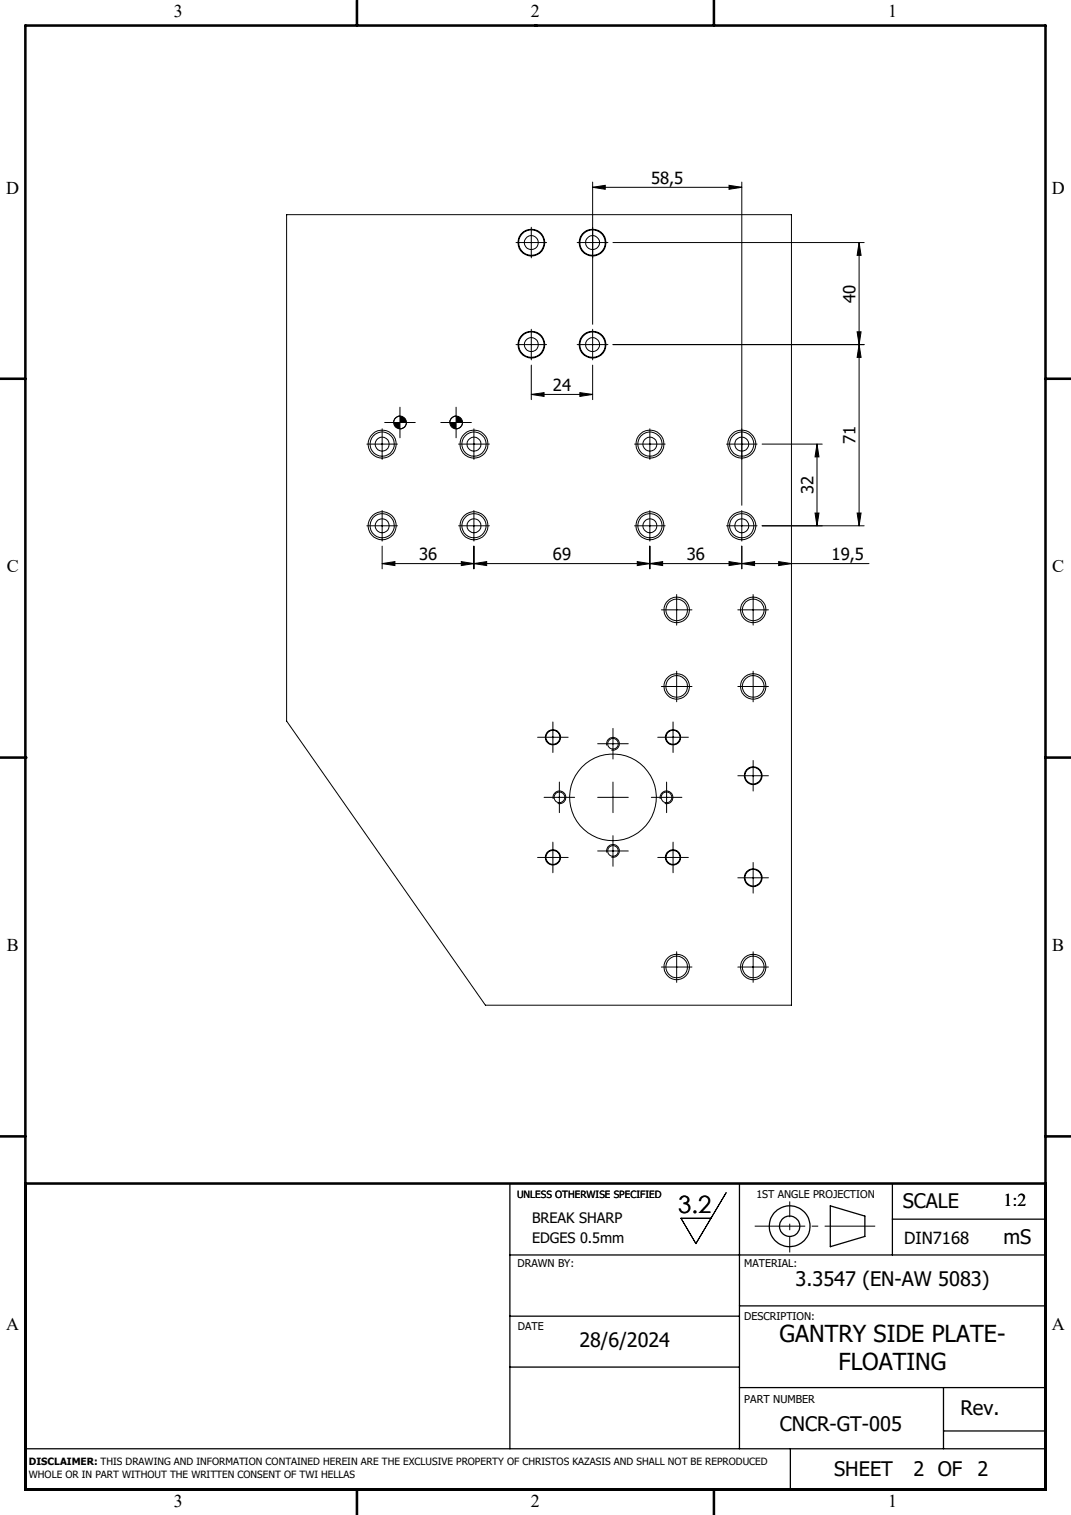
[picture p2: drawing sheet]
<svg xmlns="http://www.w3.org/2000/svg" width="210mm" height="297mm" viewBox="0 0 210 297" stroke-linecap="round" stroke-linejoin="round" font-family="sans-serif">
<g fill="none" stroke="#000" stroke-width=".2">
<path d="M116.2 36.7l2.5-.4v.8zM116.2 35.7v27.9M116.2 36.7h29.3M142.9 36.3l2.6 .4-2.6 .4zM145.5 35.7v63.4M56.2 42.1h99v155h-60l-39-55.7zM101.2 47.6h6M104.2 44.6v5.9M113.2 47.6h6M120.2 47.6h49.2M168.5 47.6l.3 2.5h-.7zM168.5 47.6v55.5"/>
<path d="M78.4 79.8v6M89.4 79.8v6M101.2 67.6h6M104.2 77.3l2.5-.3v.7zM104.2 71.6v6.7M104.2 77.3h12M104.2 64.6v6M113.2 67.6h6M113.7 77l2.5 .3-2.5 .4zM116.2 71.6v6.7M116.2 64.6v6M120.2 67.6h49.2"/>
<path d="M168.1 65h.7l-.3 2.6zM168.5 67.6l.3 2.5h-.7zM71.9 87.1h6M74.9 84.1v6M75.4 82.8h6M78.4 81.6a1.26 1.26 0 0 0-1.2 1.2M79.7 82.8a1.21 1.21 0 0 1-1.3 1.3M86.4 82.8h6M89.4 81.6a1.26 1.26 0 0 0-1.2 1.2M89.9 87.1h6.1M90.7 82.8a1.26 1.26 0 0 1-1.3 1.3M92.9 84.1v6"/>
<path d="M124.4 87.1h6M127.4 84.1v6M142.5 87.1h5.9M149.4 87.1h11.8M160.2 87.1l.4 2.5h-.8zM160.2 87.1v16M71.9 103.1h6M74.9 110.5l2.5-.4v.8zM74.9 110.5h95.5M74.9 107.1v4.4M74.9 100.1v6M89.9 103.1h6.1"/>
<path d="M90.5 110.1l2.4 .4-2.4 .4zM92.9 110.5l2.5-.4v.8zM92.9 107.1v4.4M92.9 100.1v6M124.4 103.1h6M125 110.1l2.4 .4-2.4 .4zM127.4 110.5l2.5-.4v.8zM127.4 107.1v4.4M127.4 100.1v6M129.7 119.6h6M132.7 116.6v6M142.5 103.1h5.9"/>
<path d="M142.9 110.1l2.6 .4-2.6 .4zM144.7 119.6h6M145.5 110.5l2.5-.4v.8zM145.5 107.1v4.4M145.5 100.1v6M147.7 116.6v6M149.4 103.1h20M152.7 110.1l2.5 .4-2.5 .4zM159.8 100.6h.8l-.4 2.5zM168.1 100.6h.7l-.3 2.5zM129.7 134.6h6M132.7 131.6v6"/>
<path d="M144.7 134.6h6M147.7 131.6v6M105.4 144.5h6M106.7 156.3h6M108.4 141.5v6M108.5 156.6a1.26 1.26 0 0 1 1.1-1.6 1.26 1.26 0 0 1 1.3 1.4 1.26 1.26 0 0 1-1.5 1.1M109.7 153.3v6M117.2 156.3h6M117.2 145.8h6M119 146.2a1.25 1.25 0 0 1 1.1-1.6 1.25 1.25 0 0 1 1.3 1.3 1.25 1.25 0 0 1-1.5 1.1M120.2 142.8v6M120.2 153.3v6"/>
<path d="M127.7 156.3h6M129 144.5h6M129.5 156.6a1.26 1.26 0 0 1 1.1-1.6 1.26 1.26 0 0 1 1.3 1.4 1.26 1.26 0 0 1-1.5 1.1M130.7 153.3v6M132 141.5v6M144.7 152.1h6M147.7 149.1v6M105.4 168.1h6M108.4 165.1v6M117.2 166.8h6M119 167.1a1.25 1.25 0 0 1 1.1-1.5 1.25 1.25 0 0 1 1.3 1.3 1.25 1.25 0 0 1-1.5 1.1M120.2 163.8v6"/>
<path d="M129 168.1h6M132 165.1v6M144.7 172.1h6M147.7 169.1v6M129.7 189.6h6M132.7 186.6v6M144.7 189.6h6M147.7 186.6v6M142.4 233.8l-5.9 10-3-5h5.9"/>
<circle cx="104.2" cy="47.6" r="1.37"/>
<circle cx="104.2" cy="47.6" r="2.64"/>
<circle cx="104.2" cy="47.6" r="2.5"/>
<circle cx="116.2" cy="47.6" r="1.37"/>
<circle cx="116.2" cy="47.6" r="2.64"/>
<circle cx="116.2" cy="47.6" r="2.5"/>
<circle cx="104.2" cy="67.5" r="1.38"/>
<circle cx="104.2" cy="67.6" r="2.64"/>
<circle cx="104.2" cy="67.6" r="2.5"/>
<circle cx="116.2" cy="67.5" r="1.38"/>
<circle cx="116.2" cy="67.6" r="2.64"/>
<circle cx="116.2" cy="67.6" r="2.5"/>
<circle cx="74.9" cy="87.1" r="1.38"/>
<circle cx="74.9" cy="87.1" r="2.75"/>
<circle cx="74.9" cy="87" r="2.38"/>
<circle cx="78.4" cy="82.8" r="1.26"/>
<circle cx="89.4" cy="82.8" r="1.25"/>
<circle cx="92.9" cy="87.1" r="1.38"/>
<circle cx="92.9" cy="87.1" r="2.75"/>
<circle cx="92.9" cy="87" r="2.38"/>
<circle cx="127.4" cy="87.1" r="1.38"/>
<circle cx="127.4" cy="87.1" r="2.75"/>
<circle cx="127.4" cy="87" r="2.38"/>
<circle cx="145.4" cy="87.1" r="2.75"/>
<circle cx="145.4" cy="87" r="2.38"/>
<circle cx="145.4" cy="87.1" r="1.37"/>
<circle cx="74.9" cy="103.1" r="1.38"/>
<circle cx="74.9" cy="103.1" r="2.75"/>
<circle cx="74.9" cy="103.1" r="2.38"/>
<circle cx="92.9" cy="103.1" r="1.38"/>
<circle cx="92.9" cy="103.1" r="2.75"/>
<circle cx="92.9" cy="103.1" r="2.38"/>
<circle cx="127.4" cy="103.1" r="1.38"/>
<circle cx="127.4" cy="103.1" r="2.75"/>
<circle cx="127.4" cy="103.1" r="2.38"/>
<circle cx="132.7" cy="119.6" r="2.51"/>
<circle cx="132.7" cy="119.6" r="2.13"/>
<circle cx="145.4" cy="103.1" r="2.75"/>
<circle cx="145.4" cy="103.1" r="2.38"/>
<circle cx="145.4" cy="103.1" r="1.37"/>
<circle cx="147.7" cy="119.6" r="2.51"/>
<circle cx="147.7" cy="119.6" r="2.13"/>
<circle cx="132.7" cy="134.6" r="2.5"/>
<circle cx="132.7" cy="134.6" r="2.13"/>
<circle cx="147.7" cy="134.6" r="2.5"/>
<circle cx="147.7" cy="134.6" r="2.13"/>
<circle cx="108.4" cy="144.6" r="1.51"/>
<circle cx="108.4" cy="144.5" r="1.38"/>
<circle cx="109.7" cy="156.3" r="1.05"/>
<circle cx="120.2" cy="145.8" r="1.05"/>
<circle cx="120.2" cy="156.3" r="8.5"/>
<circle cx="130.7" cy="156.3" r="1.05"/>
<circle cx="132" cy="144.5" r="1.37"/>
<circle cx="132" cy="144.6" r="1.51"/>
<circle cx="147.7" cy="152.1" r="1.62"/>
<circle cx="147.7" cy="152.1" r="1.74"/>
<circle cx="108.4" cy="168.1" r="1.51"/>
<circle cx="108.4" cy="168.1" r="1.38"/>
<circle cx="120.2" cy="166.8" r="1.05"/>
<circle cx="132" cy="168.1" r="1.37"/>
<circle cx="132" cy="168.1" r="1.51"/>
<circle cx="147.7" cy="172.1" r="1.74"/>
<circle cx="147.7" cy="172.1" r="1.63"/>
<circle cx="132.7" cy="189.6" r="2.5"/>
<circle cx="132.7" cy="189.6" r="2.13"/>
<circle cx="147.7" cy="189.6" r="2.5"/>
<circle cx="147.7" cy="189.6" r="2.13"/>
</g>
<g fill="none" stroke="#000" stroke-width=".25">
<path d="M100 232v52M145 232v52M162.8 236.4l6.8 2v4l-6.8 2zM175 232v14M175 239h30M100 246h105M100 258h45M145 256h60M100 268h45M145 272h60M185 272v12M5 284h200"/>
<path d="M155 284v8M185 280.5h20"/>
<circle cx="154.8" cy="240.4" r="4"/>
<circle cx="154.8" cy="240.4" r="2"/>
</g>
<path d="M148 240.4h23.6" fill="none" stroke="#000" stroke-width=".2" stroke-dasharray="15.2 1.3 1.3 1.3" stroke-dashoffset="5.3" stroke-linecap="butt"/>
<path d="M154.9 235.5v10" fill="none" stroke="#000" stroke-width=".2" stroke-dasharray="15.2 1.3 1.3 1.3" stroke-dashoffset="12.1" stroke-linecap="butt"/>
<g fill="none" stroke="#000" stroke-width=".5">
<path d="M5 5h200v287h-200zM70 0v5M105 5h.1M140 0v5M0 74.3h5M205 74.3h5M0 148.5h5M5 148.5h.1M205 148.5h5M0 222.8h5M5 232h200M205 222.8h5"/>
<path d="M70 292v5M105 292h.1M140 292v5M190 292h.1"/>
</g>
<g fill="#000">
<path d="M116.2 36.7l2.5-.4v.8zM142.9 36.3l2.6 .4-2.6 .4z"/>
<path d="M168.5 47.6l.3 2.5h-.7zM168.1 65h.7l-.3 2.6z"/>
<path d="M77.2 82.8a1.21 1.21 0 0 0 1.2 1.3v-1.3zM78.4 81.6v1.2h1.3a1.26 1.26 0 0 0-1.3-1.2zM88.2 82.8a1.21 1.21 0 0 0 1.2 1.3v-1.3zM89.4 81.6v1.2h1.3a1.33 1.33 0 0 0-1.3-1.2z"/>
<path d="M145.5 110.5l2.5-.4v.8zM152.7 110.1l2.5 .4-2.5 .4z"/>
<path d="M142.9 110.1l2.6 .4-2.6 .4zM127.4 110.5l2.5-.4v.8zM125 110.1l2.4 .4-2.4 .4zM92.9 110.5l2.5-.4v.8zM90.5 110.1l2.4 .4-2.4 .4zM74.9 110.5l2.5-.4v.8zM113.7 77l2.5 .3-2.5 .4zM104.2 77.3l2.5-.3v.7z"/>
<path d="M159.8 100.6h.8l-.4 2.5zM160.2 87.1l.4 2.5h-.8z"/>
<path d="M168.1 100.6h.7l-.3 2.5zM168.5 67.6l.3 2.5h-.7z"/>
</g>
<text font-size="4.7" x="133" y="237.8">3.2</text>
<g font-size="4.6">
<text x="152.8" y="263">GANTRY SIDE PLATE-</text>
<text x="164.4" y="268.6">FLOATING</text>
</g>
<g font-size="3.9">
<text x="177" y="236.9">SCALE</text>
<text x="196.7" y="243.9">mS</text>
<text x="156" y="252.2">3.3547 (EN-AW 5083)</text>
<text x="113.6" y="264.1">28/6/2024</text>
<text x="152.9" y="280.5">CNCR-GT-005</text>
<text x="188.3" y="277.3">Rev.</text>
<text x="163.6" y="289.3">SHEET</text>
<text x="179.1" y="289.3">2 OF</text>
<text x="191.7" y="289.3">2</text>
</g>
<g font-size="3.5">
<text x="34.1" y="3.4">3</text>
<text x="104.1" y="3.4">2</text>
<text x="174.1" y="3.4">1</text>
<text x="1.2" y="38">D</text>
<text x="206.2" y="38">D</text>
<text x="1.3" y="112.2">C</text>
<text x="206.3" y="112.2">C</text>
<text x="1.3" y="186.5">B</text>
<text x="206.3" y="186.5">B</text>
<text x="196.7" y="236.4">1:2</text>
<text x="1.2" y="260.7">A</text>
<text x="206.2" y="260.7">A</text>
<text x="34.1" y="295.4">3</text>
<text x="104.1" y="295.4">2</text>
<text x="174.1" y="295.4">1</text>
</g>
<g font-size="3.3">
<text x="127.7" y="36">58,5</text>
<text x="167.8" y="59.3" transform="rotate(-90 167.8 59.3)">40</text>
<text x="108.4" y="76.6">24</text>
<text x="167.8" y="87.1" transform="rotate(-90 167.8 87.1)">71</text>
<text x="159.5" y="96.8" transform="rotate(-90 159.5 96.8)">32</text>
<text x="82.2" y="109.8">36</text>
<text x="108.4" y="109.8">69</text>
<text x="134.7" y="109.8">36</text>
<text x="163.1" y="109.8">19,5</text>
<text x="177.3" y="243.9">DIN7168</text>
</g>
<g font-size="2.8">
<text x="104.3" y="239.9">BREAK SHARP</text>
<text x="104.3" y="243.7">EDGES 0.5mm</text>
</g>
<g font-size="2.1">
<text x="148.3" y="234.9">1ST ANGLE PROJECTION</text>
<text x="101.5" y="248.3">DRAWN BY:</text>
<text x="145.9" y="248.3">MATERIAL:</text>
<text x="101.5" y="260.7">DATE</text>
<text x="145.9" y="258.7">DESCRIPTION:</text>
<text x="145.9" y="275">PART NUMBER</text>
</g>
<g font-size="2">
<text x="101.4" y="234.9">UNLESS OTHERWISE SPECIFIED</text>
<text x="5.7" y="287.3">DISCLAIMER: THIS DRAWING AND INFORMATION CONTAINED HEREIN ARE THE EXCLUSIVE PROPERTY OF CHRISTOS KAZASIS AND SHALL NOT BE REPRODUCED</text>
<text x="5.7" y="289.8">WHOLE OR IN PART WITHOUT THE WRITTEN CONSENT OF TWI HELLAS</text>
</g>
</svg>
